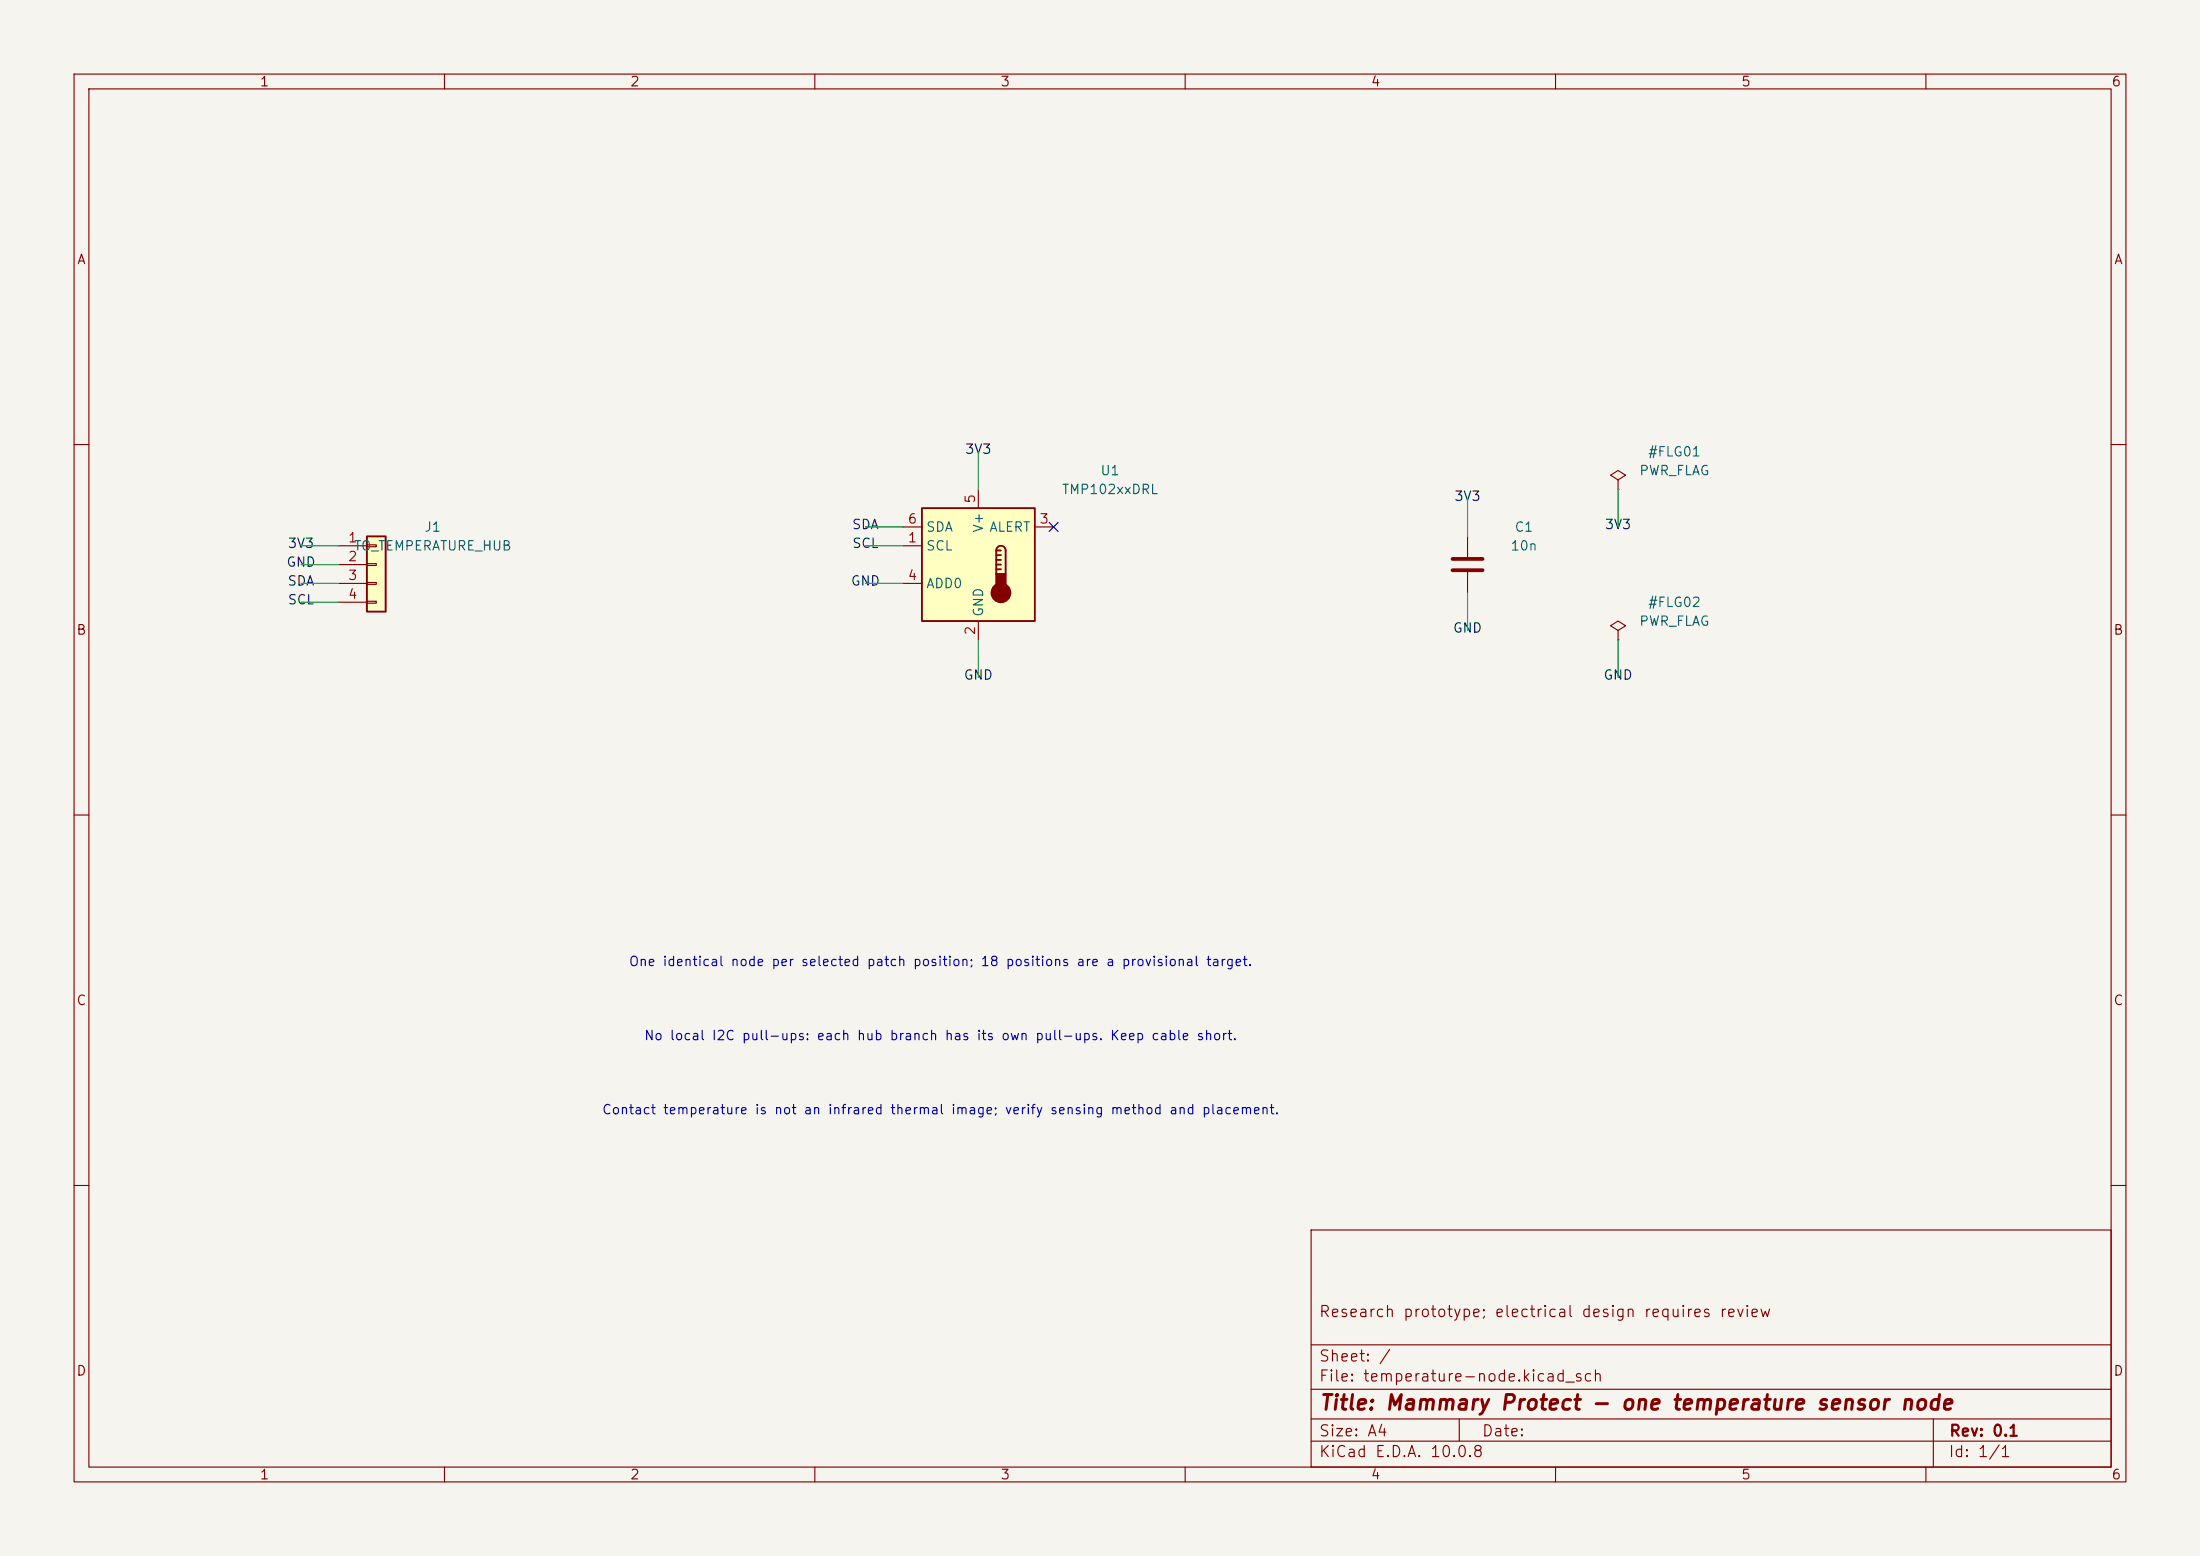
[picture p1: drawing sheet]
(kicad_sch (version 20250114) (generator "eeschema") (paper "A4") (title_block (title "Mammary Protect - one temperature sensor node") (rev "0.1") (comment 1 "Research prototype; electrical design requires review"))
(lib_symbols
(symbol "Connector_Generic:Conn_01x04"
  (pin_names
   (offset 1.016) (hide yes))
  (exclude_from_sim no)
  (in_bom yes)
  (on_board yes)
  (in_pos_files yes)
  (duplicate_pin_numbers_are_jumpers no)
  (property "Reference" "J" (at 0 5.08 0) (show_name no) (do_not_autoplace no) (effects (font (size 1.27 1.27))))
  (property "Value" "Conn_01x04" (at 0 -7.62 0) (show_name no) (do_not_autoplace no) (effects (font (size 1.27 1.27))))
  (property "Footprint" "" (at 0 0 0) (show_name no) (do_not_autoplace no) (hide yes) (effects (font (size 1.27 1.27))))
  (property "Datasheet" "" (at 0 0 0) (show_name no) (do_not_autoplace no) (hide yes) (effects (font (size 1.27 1.27))))
  (property "Description" "Generic connector, single row, 01x04, script generated (kicad-library-utils/schlib/autogen/connector/)" (at 0 0 0) (show_name no) (do_not_autoplace no) (hide yes) (effects (font (size 1.27 1.27))))
  (symbol "Conn_01x04_1_1"
   (rectangle (start -1.27 3.81) (end 1.27 -6.35) (stroke (width 0.254) (type default)) (fill (type background)))
   (rectangle (start -1.27 2.667) (end 0 2.413) (stroke (width 0.1524) (type default)) (fill (type none)))
   (rectangle (start -1.27 0.127) (end 0 -0.127) (stroke (width 0.1524) (type default)) (fill (type none)))
   (rectangle (start -1.27 -2.413) (end 0 -2.667) (stroke (width 0.1524) (type default)) (fill (type none)))
   (rectangle (start -1.27 -4.953) (end 0 -5.207) (stroke (width 0.1524) (type default)) (fill (type none)))
   (pin passive line (at -5.08 2.54 0) (length 3.81) (name "Pin_1" (effects (font (size 1.27 1.27)))) (number "1" (effects (font (size 1.27 1.27)))))
   (pin passive line (at -5.08 0 0) (length 3.81) (name "Pin_2" (effects (font (size 1.27 1.27)))) (number "2" (effects (font (size 1.27 1.27)))))
   (pin passive line (at -5.08 -2.54 0) (length 3.81) (name "Pin_3" (effects (font (size 1.27 1.27)))) (number "3" (effects (font (size 1.27 1.27)))))
   (pin passive line (at -5.08 -5.08 0) (length 3.81) (name "Pin_4" (effects (font (size 1.27 1.27)))) (number "4" (effects (font (size 1.27 1.27))))))
  (embedded_fonts no))
(symbol "Sensor_Temperature:TMP102xxDRL"
  (exclude_from_sim no)
  (in_bom yes)
  (on_board yes)
  (in_pos_files yes)
  (duplicate_pin_numbers_are_jumpers no)
  (property "Reference" "U" (at -2.54 10.795 0) (show_name no) (do_not_autoplace no) (effects (font (size 1.27 1.27)) (justify right)))
  (property "Value" "TMP102xxDRL" (at -2.54 8.89 0) (show_name no) (do_not_autoplace no) (effects (font (size 1.27 1.27)) (justify right)))
  (property "Footprint" "Package_TO_SOT_SMD:SOT-563" (at 1.27 -8.89 0) (show_name no) (do_not_autoplace no) (hide yes) (effects (font (size 1.27 1.27)) (justify left)))
  (property "Datasheet" "https://www.ti.com/lit/ds/symlink/tmp102.pdf" (at 1.27 -11.43 0) (show_name no) (do_not_autoplace no) (hide yes) (effects (font (size 1.27 1.27)) (justify left)))
  (property "Description" "Digital Temperature Sensor, ±3°C, low-Power, SMBus, 12 bit, Two-Wire Serial Interface, SOT-563" (at 0 0 0) (show_name no) (do_not_autoplace no) (hide yes) (effects (font (size 1.27 1.27))))
  (symbol "TMP102xxDRL_0_1"
   (rectangle (start -7.62 7.62) (end 7.62 -7.62) (stroke (width 0.254) (type default)) (fill (type background))))
  (symbol "TMP102xxDRL_1_1"
   (polyline (pts (xy 2.413 1.905) (xy 2.413 -1.27)) (stroke (width 0.254) (type default)) (fill (type none)))
   (polyline (pts (xy 2.413 1.905) (xy 3.048 1.905)) (stroke (width 0.254) (type default)) (fill (type none)))
   (polyline (pts (xy 2.413 1.27) (xy 3.048 1.27)) (stroke (width 0.254) (type default)) (fill (type none)))
   (polyline (pts (xy 2.413 0.635) (xy 3.048 0.635)) (stroke (width 0.254) (type default)) (fill (type none)))
   (polyline (pts (xy 2.413 0) (xy 3.048 0)) (stroke (width 0.254) (type default)) (fill (type none)))
   (polyline (pts (xy 2.413 -0.635) (xy 3.048 -0.635)) (stroke (width 0.254) (type default)) (fill (type none)))
   (arc (start 2.413 1.905) (mid 3.048 2.5373) (end 3.683 1.905) (stroke (width 0.254) (type default)) (fill (type none)))
   (circle (center 3.048 -3.81) (radius 1.27) (stroke (width 0.254) (type default)) (fill (type outline)))
   (polyline (pts (xy 3.683 1.905) (xy 3.683 -1.27)) (stroke (width 0.254) (type default)) (fill (type none)))
   (rectangle (start 3.683 -3.175) (end 2.413 -1.27) (stroke (width 0.254) (type default)) (fill (type outline)))
   (pin input line (at -10.16 2.54 0) (length 2.54) (name "SCL" (effects (font (size 1.27 1.27)))) (number "1" (effects (font (size 1.27 1.27)))))
   (pin power_in line (at 0 -10.16 90) (length 2.54) (name "GND" (effects (font (size 1.27 1.27)))) (number "2" (effects (font (size 1.27 1.27)))))
   (pin open_collector line (at 10.16 5.08 180) (length 2.54) (name "ALERT" (effects (font (size 1.27 1.27)))) (number "3" (effects (font (size 1.27 1.27)))))
   (pin input line (at -10.16 -2.54 0) (length 2.54) (name "ADD0" (effects (font (size 1.27 1.27)))) (number "4" (effects (font (size 1.27 1.27)))))
   (pin power_in line (at 0 10.16 270) (length 2.54) (name "V+" (effects (font (size 1.27 1.27)))) (number "5" (effects (font (size 1.27 1.27)))))
   (pin bidirectional line (at -10.16 5.08 0) (length 2.54) (name "SDA" (effects (font (size 1.27 1.27)))) (number "6" (effects (font (size 1.27 1.27))))))
  (embedded_fonts no))
(symbol "Device:C"
  (pin_numbers (hide yes))
  (pin_names
   (offset 0.254))
  (exclude_from_sim no)
  (in_bom yes)
  (on_board yes)
  (in_pos_files yes)
  (duplicate_pin_numbers_are_jumpers no)
  (property "Reference" "C" (at 0.635 2.54 0) (show_name no) (do_not_autoplace no) (effects (font (size 1.27 1.27)) (justify left)))
  (property "Value" "C" (at 0.635 -2.54 0) (show_name no) (do_not_autoplace no) (effects (font (size 1.27 1.27)) (justify left)))
  (property "Footprint" "" (at 0.9652 -3.81 0) (show_name no) (do_not_autoplace no) (hide yes) (effects (font (size 1.27 1.27))))
  (property "Datasheet" "" (at 0 0 0) (show_name no) (do_not_autoplace no) (hide yes) (effects (font (size 1.27 1.27))))
  (property "Description" "Unpolarized capacitor" (at 0 0 0) (show_name no) (do_not_autoplace no) (hide yes) (effects (font (size 1.27 1.27))))
  (symbol "C_0_1"
   (polyline (pts (xy -2.032 0.762) (xy 2.032 0.762)) (stroke (width 0.508) (type default)) (fill (type none)))
   (polyline (pts (xy -2.032 -0.762) (xy 2.032 -0.762)) (stroke (width 0.508) (type default)) (fill (type none))))
  (symbol "C_1_1"
   (pin passive line (at 0 3.81 270) (length 2.794) (name "" (effects (font (size 1.27 1.27)))) (number "1" (effects (font (size 1.27 1.27)))))
   (pin passive line (at 0 -3.81 90) (length 2.794) (name "" (effects (font (size 1.27 1.27)))) (number "2" (effects (font (size 1.27 1.27))))))
  (embedded_fonts no))
(symbol "power:PWR_FLAG"
  (power global)
  (pin_numbers (hide yes))
  (pin_names
   (offset 0) (hide yes))
  (exclude_from_sim no)
  (in_bom yes)
  (on_board yes)
  (in_pos_files yes)
  (duplicate_pin_numbers_are_jumpers no)
  (property "Reference" "#FLG" (at 0 1.905 0) (show_name no) (do_not_autoplace no) (hide yes) (effects (font (size 1.27 1.27))))
  (property "Value" "PWR_FLAG" (at 0 3.81 0) (show_name no) (do_not_autoplace no) (effects (font (size 1.27 1.27))))
  (property "Footprint" "" (at 0 0 0) (show_name no) (do_not_autoplace no) (hide yes) (effects (font (size 1.27 1.27))))
  (property "Datasheet" "" (at 0 0 0) (show_name no) (do_not_autoplace no) (hide yes) (effects (font (size 1.27 1.27))))
  (property "Description" "Special symbol for telling ERC where power comes from" (at 0 0 0) (show_name no) (do_not_autoplace no) (hide yes) (effects (font (size 1.27 1.27))))
  (symbol "PWR_FLAG_0_0"
   (pin power_out line (at 0 0 90) (length 0) (name "" (effects (font (size 1.27 1.27)))) (number "1" (effects (font (size 1.27 1.27))))))
  (symbol "PWR_FLAG_0_1"
   (polyline (pts (xy 0 0) (xy 0 1.27) (xy -1.016 1.905) (xy 0 2.54) (xy 1.016 1.905) (xy 0 1.27)) (stroke (width 0) (type default)) (fill (type none))))
  (embedded_fonts no)))
(symbol (lib_id "Connector_Generic:Conn_01x04") (at 50.8 76.2 0) (unit 1) (in_bom yes) (on_board yes) (dnp no)
(property "Reference" "J1" (at 58.42 71.12 0) (effects (font (size 1.27 1.27))))
(property "Value" "TO_TEMPERATURE_HUB" (at 58.42 73.66 0) (effects (font (size 1.27 1.27))))
(property "Footprint" "" (at 50.8 76.2 0) (effects (font (size 1.27 1.27)) (hide yes))))
(wire (pts (xy 45.72 73.66) (xy 40.64 73.66)) (stroke (width 0) (type default)))
(label "3V3" (at 40.64 73.66 0) (effects (font (size 1.27 1.27))))
(wire (pts (xy 45.72 76.2) (xy 40.64 76.2)) (stroke (width 0) (type default)))
(label "GND" (at 40.64 76.2 0) (effects (font (size 1.27 1.27))))
(wire (pts (xy 45.72 78.74) (xy 40.64 78.74)) (stroke (width 0) (type default)))
(label "SDA" (at 40.64 78.74 0) (effects (font (size 1.27 1.27))))
(wire (pts (xy 45.72 81.28) (xy 40.64 81.28)) (stroke (width 0) (type default)))
(label "SCL" (at 40.64 81.28 0) (effects (font (size 1.27 1.27))))
(symbol (lib_id "Sensor_Temperature:TMP102xxDRL") (at 132.08 76.2 0) (unit 1) (in_bom yes) (on_board yes) (dnp no)
(property "Reference" "U1" (at 149.86 63.5 0) (effects (font (size 1.27 1.27))))
(property "Value" "TMP102xxDRL" (at 149.86 66.04 0) (effects (font (size 1.27 1.27))))
(property "Footprint" "Package_TO_SOT_SMD:SOT-563" (at 132.08 76.2 0) (effects (font (size 1.27 1.27)) (hide yes))))
(wire (pts (xy 132.08 66.04) (xy 132.08 60.96)) (stroke (width 0) (type default)))
(label "3V3" (at 132.08 60.96 0) (effects (font (size 1.27 1.27))))
(wire (pts (xy 132.08 86.36) (xy 132.08 91.44)) (stroke (width 0) (type default)))
(label "GND" (at 132.08 91.44 0) (effects (font (size 1.27 1.27))))
(wire (pts (xy 121.92 71.12) (xy 116.84 71.12)) (stroke (width 0) (type default)))
(label "SDA" (at 116.84 71.12 0) (effects (font (size 1.27 1.27))))
(wire (pts (xy 121.92 73.66) (xy 116.84 73.66)) (stroke (width 0) (type default)))
(label "SCL" (at 116.84 73.66 0) (effects (font (size 1.27 1.27))))
(wire (pts (xy 121.92 78.74) (xy 116.84 78.74)) (stroke (width 0) (type default)))
(label "GND" (at 116.84 78.74 0) (effects (font (size 1.27 1.27))))
(no_connect (at 142.24 71.12))
(symbol (lib_id "Device:C") (at 198.12 76.2 0) (unit 1) (in_bom yes) (on_board yes) (dnp no)
(property "Reference" "C1" (at 205.74 71.12 0) (effects (font (size 1.27 1.27))))
(property "Value" "10n" (at 205.74 73.66 0) (effects (font (size 1.27 1.27))))
(property "Footprint" "Capacitor_SMD:C_0603_1608Metric" (at 198.12 76.2 0) (effects (font (size 1.27 1.27)) (hide yes))))
(wire (pts (xy 198.12 72.39) (xy 198.12 67.31)) (stroke (width 0) (type default)))
(label "3V3" (at 198.12 67.31 0) (effects (font (size 1.27 1.27))))
(wire (pts (xy 198.12 80.01) (xy 198.12 85.09)) (stroke (width 0) (type default)))
(label "GND" (at 198.12 85.09 0) (effects (font (size 1.27 1.27))))
(symbol (lib_id "power:PWR_FLAG") (at 218.44 66.04 0) (unit 1) (in_bom yes) (on_board yes) (dnp no)
(property "Reference" "#FLG01" (at 226.06 60.96 0) (effects (font (size 1.27 1.27))))
(property "Value" "PWR_FLAG" (at 226.06 63.5 0) (effects (font (size 1.27 1.27))))
(property "Footprint" "" (at 218.44 66.04 0) (effects (font (size 1.27 1.27)) (hide yes))))
(wire (pts (xy 218.44 66.04) (xy 218.44 71.12)) (stroke (width 0) (type default)))
(label "3V3" (at 218.44 71.12 0) (effects (font (size 1.27 1.27))))
(symbol (lib_id "power:PWR_FLAG") (at 218.44 86.36 0) (unit 1) (in_bom yes) (on_board yes) (dnp no)
(property "Reference" "#FLG02" (at 226.06 81.28 0) (effects (font (size 1.27 1.27))))
(property "Value" "PWR_FLAG" (at 226.06 83.82 0) (effects (font (size 1.27 1.27))))
(property "Footprint" "" (at 218.44 86.36 0) (effects (font (size 1.27 1.27)) (hide yes))))
(wire (pts (xy 218.44 86.36) (xy 218.44 91.44)) (stroke (width 0) (type default)))
(label "GND" (at 218.44 91.44 0) (effects (font (size 1.27 1.27))))
(text "One identical node per selected patch position; 18 positions are a provisional target." (at 127 130 0) (effects (font (size 1.27 1.27))))
(text "No local I2C pull-ups: each hub branch has its own pull-ups. Keep cable short." (at 127 140 0) (effects (font (size 1.27 1.27))))
(text "Contact temperature is not an infrared thermal image; verify sensing method and placement." (at 127 150 0) (effects (font (size 1.27 1.27)))))
